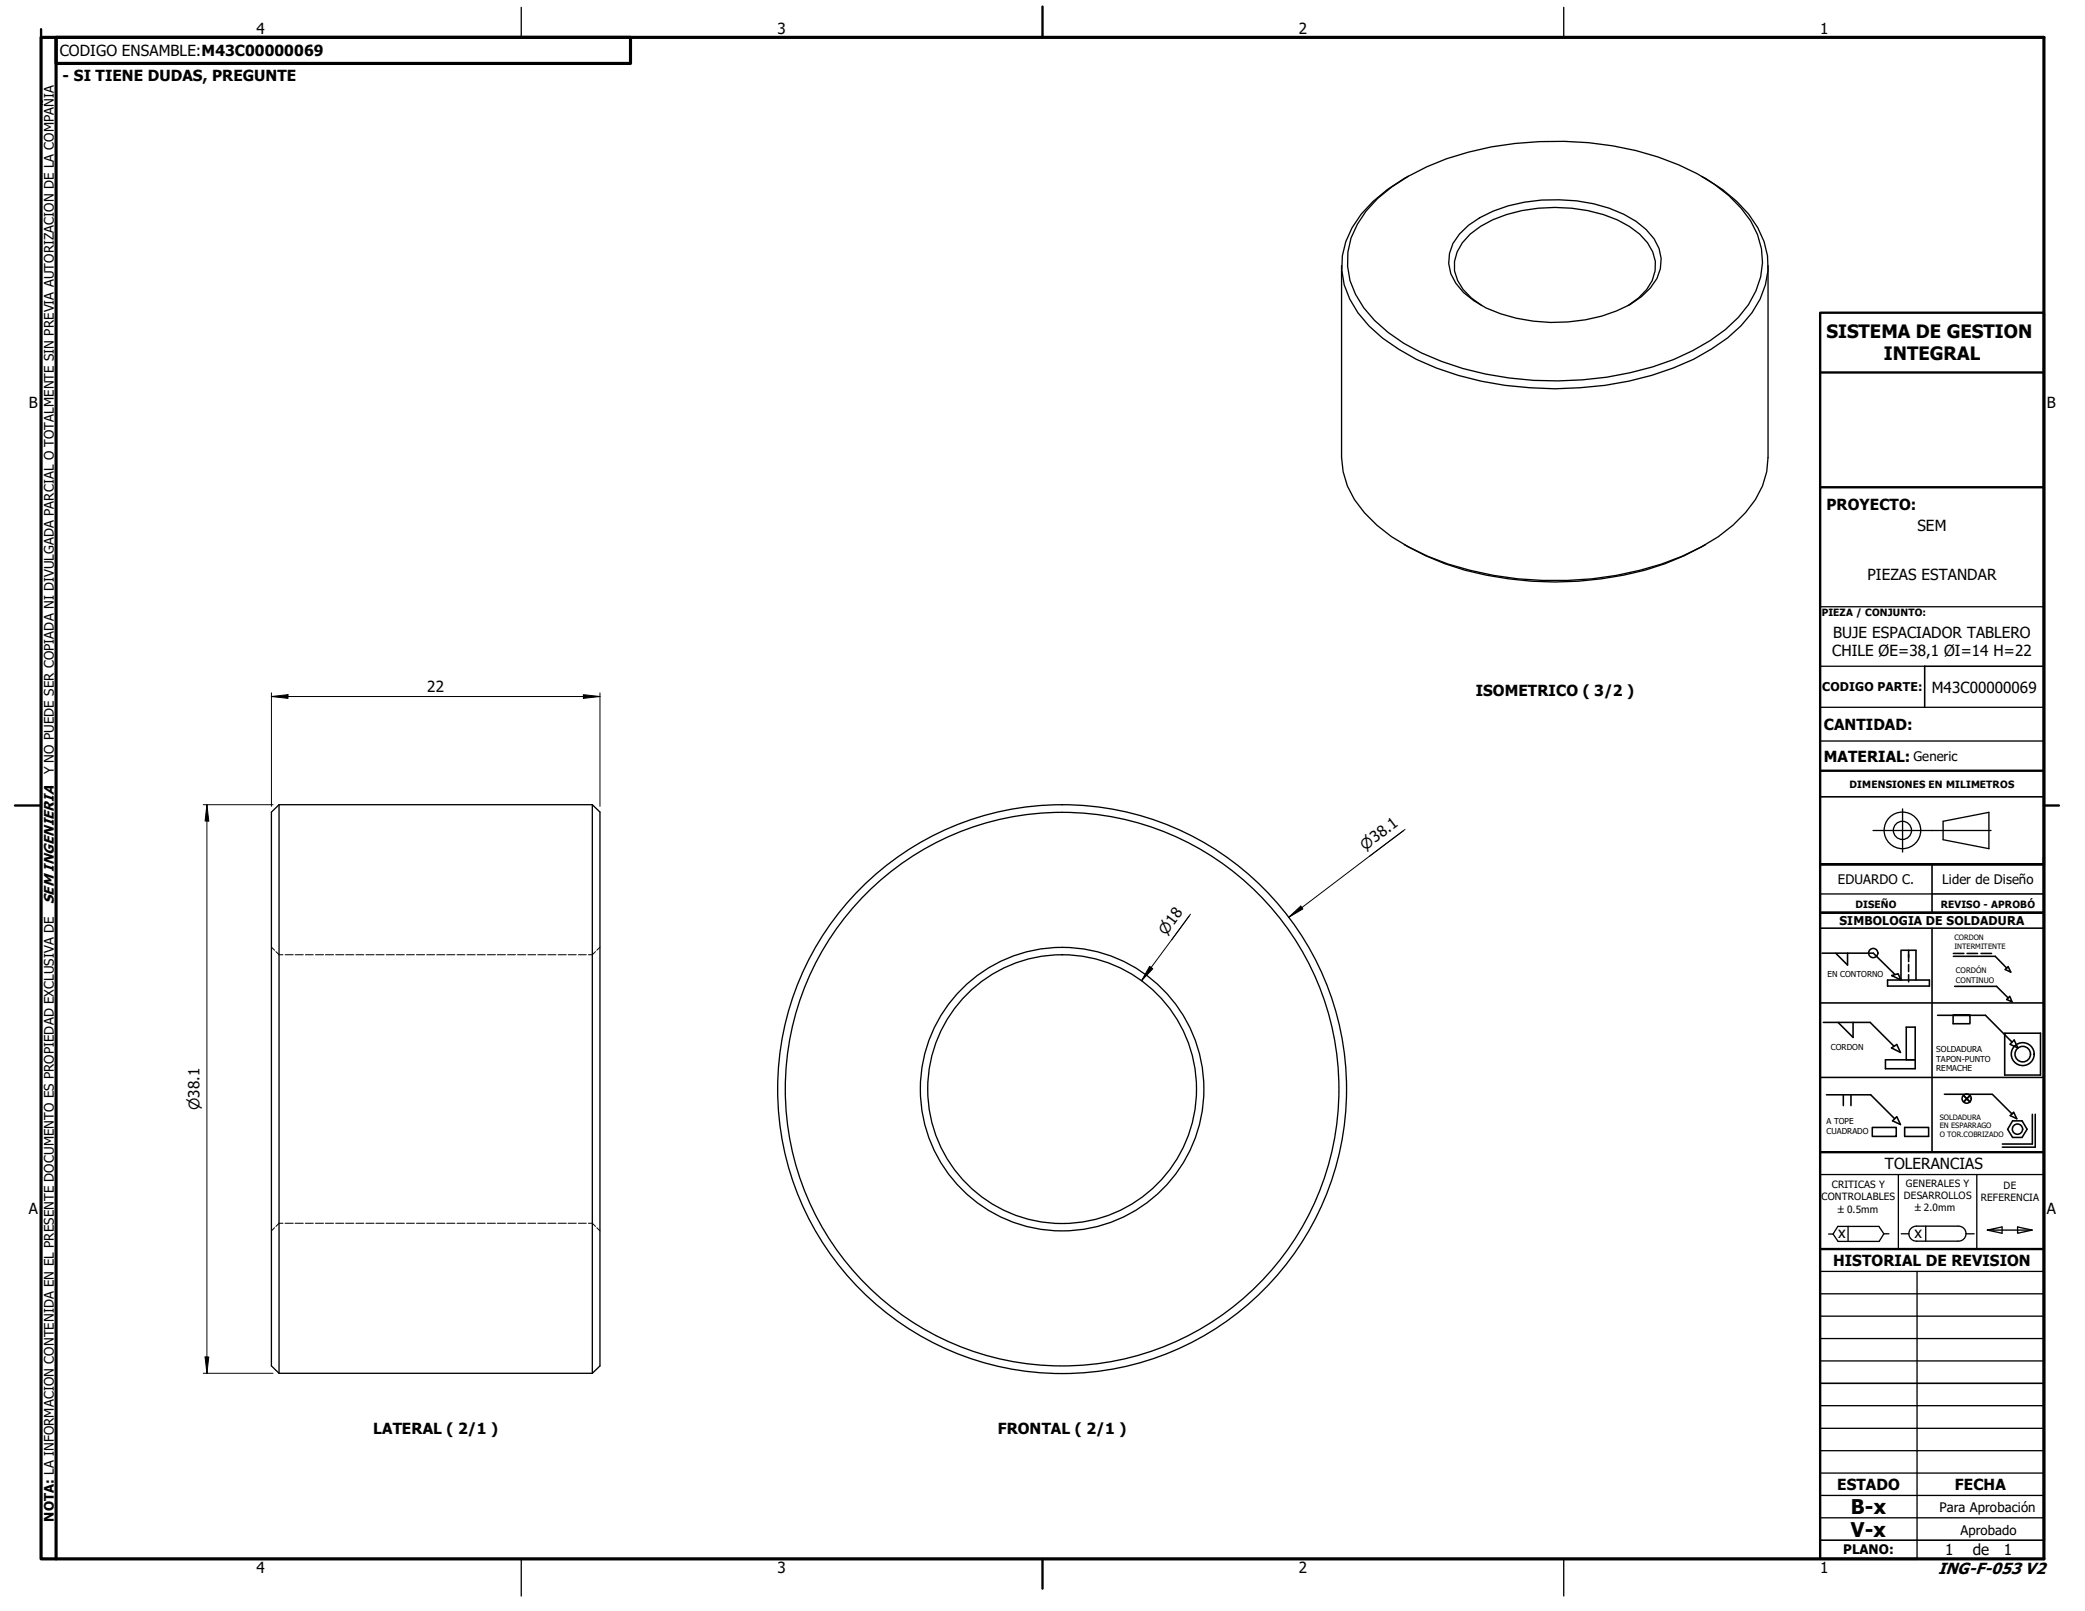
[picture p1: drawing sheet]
<svg xmlns="http://www.w3.org/2000/svg" width="279mm" height="216mm" viewBox="0 0 279 216" stroke-linecap="round" stroke-linejoin="round" font-family="sans-serif">
<!-- layer: Hidden (ISO) -->
<g fill="none" stroke="#000" stroke-width=".13">
<path d="M36.4 126.9l.4 .5M37 127.5l.4 .5h.5M38.2 128h1.1M39.5 128h1.1M40.9 128h1.1M42.3 128h1.1M43.6 128h1.1M45 128h1.1M46.3 128h1.1M47.7 128h1.1M49 128h1.1M50.4 128h1.1"/>
<path d="M51.8 128h1M53.1 128h1.1M54.5 128h1M55.8 128h1.1M57.2 128h1M58.5 128h1.1M59.9 128h1.1M61.2 128h1.1M62.6 128h1.1M64 128h1M65.3 128h1.1M66.6 128h1.1"/>
<path d="M68 128h1.1M69.4 128h1M70.7 128h1.1M72.1 128h1.1M73.4 128h1.1M74.8 128h1.1M76.1 128h1.1M77.5 128h1.1M79.8 127.5l-.4 .5h-.6M80.4 126.9l-.4 .5M36.8 164.5l-.4 .5M37.9 163.9h-.5l-.4 .5"/>
<path d="M38.2 163.9h1.1M39.5 163.9h1.1M40.9 163.9h1.1M42.3 163.9h1.1M43.6 163.9h1.1M45 163.9h1.1M46.3 163.9h1.1M47.7 163.9h1.1M49 163.9h1.1M50.4 163.9h1.1M51.8 163.9h1M53.1 163.9h1.1"/>
<path d="M54.5 163.9h1M55.8 163.9h1.1M57.2 163.9h1M58.5 163.9h1.1M59.9 163.9h1.1M61.2 163.9h1.1M62.6 163.9h1.1M64 163.9h1M65.3 163.9h1.1M66.6 163.9h1.1M68 163.9h1.1M69.4 163.9h1"/>
<path d="M70.7 163.9h1.1M72.1 163.9h1.1M73.4 163.9h1.1M74.8 163.9h1.1M76.1 163.9h1.1M77.5 163.9h1.1M78.8 163.9h.6l.4 .5M80 164.5l.4 .5"/>
</g>
<!-- layer: Visible (ISO) -->
<g fill="none" stroke="#000" stroke-width=".18">
<path d="M179.8 35.6v25.7a11.2 11.2 0 0 0 3 7.4 22.7 22.7 0 0 0 8.5 5.8 46 46 0 0 0 34.1 0 21.7 21.7 0 0 0 9.8-7.5l1-1.9 .5-1.9 .2-1.9v-25.7M184.6 26.6a28.2 28.2 0 0 1 12.2-6.2 46.4 46.4 0 0 1 25.3 .6 27.1 27.1 0 0 1 9.6 5.2 12.4 12.4 0 0 1 4.3 7.1 10.6 10.6 0 0 1-3.1 9.2 25.8 25.8 0 0 1-11.5 6.7 46 46 0 0 1-28.2-.8 23 23 0 0 1-10.5-7.2 10.1 10.1 0 0 1 .4-12.9zM188.7 23.6a21.3 21.3 0 0 0-6.3 5.1 10.4 10.4 0 0 0-.4 13.2 21 21 0 0 0 7.8 6.3 45.2 45.2 0 0 0 25.3 3.4 39.9 39.9 0 0 0 11.8-3.4 21 21 0 0 0 7.9-6.3 10.3 10.3 0 0 0-.5-13.2 21.3 21.3 0 0 0-6.3-5.1M195.6 31.4a13.5 13.5 0 0 1 6.5-3.8 23.4 23.4 0 0 1 15.5 1.1 9 9 0 0 1 4.7 4.6 5.2 5.2 0 0 1-1.1 5.3 12.8 12.8 0 0 1-6.6 3.8 23 23 0 0 1-15.5-1.1 9 9 0 0 1-4.7-4.6 5.3 5.3 0 0 1 1.2-5.3zM198.6 41a7.2 7.2 0 0 1-3.7-4.7 5.6 5.6 0 0 1 2.1-4.9 17.5 17.5 0 0 1 11.4-3.6 17.5 17.5 0 0 1 11.3 3.6 5.3 5.3 0 0 1 1.7 6.2l-.7 1.2-1.1 1.1-1.4 1.1M188.2 73a35.9 35.9 0 0 0 14 4.6 45.5 45.5 0 0 0 21-2.1l2.5-1 2.9-1.5M243.9 89.3h14M243.9 81.3h30M243.9 94.8h30M243.9 99.3h30M37.4 107.8h42l1 1v74.3l-1 .9M37.4 107.8l-1 1v74.3l1 .9"/>
<path d="M37.4 107.8v76.2M79.4 107.8v76.2M243.9 119.8h15M243.9 179.4h30M243.9 176.4h30M243.9 173.4h30M243.9 170.4h30M247.6 164.4v2M252.4 165.3l-.6 1.1h-5.5l-.7-1h-.6M253.1 165.3h-.7l-.6-.9h-5.5l-.7 1M254.8 165.3h1M256.9 166.3h5.5"/>
<path d="M256.9 164.3h5.5M256.9 164.3a1.01 1.01 0 0 0-1.1 1 1.01 1.01 0 0 0 1.1 1M256.9 170.4v38.5M258.1 164.3v2M262.4 164.3a1.01 1.01 0 0 1 1.1 1 1.01 1.01 0 0 1-1.1 1M263.5 165.3h1M266.3 164.9l2 .4v-.9l-2 .5h6M270.4 164.4l1.9 .5-1.9 .4zM37.4 184h42M243.9 182.4h30"/>
<circle cx="142.3" cy="146" r="18"/>
<circle cx="142.3" cy="146" r="38.1"/>
<circle cx="142.3" cy="146" r="37.1"/>
<circle cx="142.3" cy="146" r="19"/>
</g>
<!-- layer: Border (ANSI) -->
<path d="M5.5 5h268.4v203.9h-268.4zM7.5 5h77v3.5h-77zM7.5 5v203.9" fill="none" stroke="#000" stroke-width=".42"/>
<!-- layer: Border (ISO) -->
<path d="M5.5 3.9v1.1M139.7 .9v4.1M2 107.9h3.5M273.9 107.9h2M139.7 208.9v4" fill="none" stroke="#000" stroke-width=".32"/>
<!-- layer: Border (ANSI) -->
<path d="M69.8 1v4M209.5 1v4M69.8 208.9v5M209.5 208.9v5" fill="none" stroke="#000" stroke-width=".18"/>
<!-- layer: Title (ISO) -->
<path d="M243.9 49.9h30M243.9 65.3v-23.4h30v164.5M243.9 65.3v57M243.9 65.3h30M243.9 103.3h30M273.9 115.8h-30h30M243.9 122.3v32.1h30M243.9 122.3h30M243.9 154.4v54.5h13M243.9 167.4h30" fill="none" stroke="#000" stroke-width=".32"/>
<!-- layer: Title (ANSI) -->
<g fill="none" stroke="#000" stroke-width=".21">
<path d="M273.9 89.3h-16v5.5M243.9 106.8h30M258.9 119.8h15M258.9 115.8v6.5M243.9 122.3h30h-29.7M243.9 124.4h30M243.9 134.4h30M244.2 127.7h6.8l2.9 2.9M244.3 137h6.3l3.2 3.2M246 127.7l1.6 1.6v-1.6M246.3 137l2 2v-2M252.9 131.3h5.7v.9h-5.7z"/>
<path d="M253.5 130.7l.9-.2 .3 .8zM254.7 131.3v-3.9h2.1v3.9M255.8 127.4v1.5M255.8 129.3v.9M255.8 130.6v1M258.9 124.4v30M259.6 136.1h6.5l3.5 3.6M261.7 136.1v1.1h2.3v-1.1h-2.3h2.3M261.8 127.8h1.4M261.8 128.2h5.6l1.5 1.6M261.9 132.2h5.6l1.6 1.5M263.6 127.8h1.4"/>
<path d="M265.5 127.8h1.4M268.6 138.5h4.8v5.6h-4.8zM269.1 129.5l.4 .8-.8-.4zM269.3 133.5l.3 .8-.7-.4zM269.9 139.4l.5 1-1.1-.5zM243.9 144.4h30M244.8 146.7h5.9l3.2 3.2M247 146.7v1.5M248 146.7v1.5M250.9 151.1h3.2v1.2h-3.2zM253.5 140.4l.7-.4 .5 1zM254.2 149.6l.5 1.1-1.1-.5z"/>
<path d="M255.2 151.1h3.2v1.2h-3.2zM255.4 142v-4.3h1.2v5.5h-3.9v-1.2h3.9M260.6 146.6h6.4l2.6 2.7M263.1 146.8l.9 .9M264 146.8l-.9 .9 .9-.9M269.4 149.5l.4-.5 .5 .9zM269.7 150.2h1.3l.6 1.1-.6 1.1h-1.3l-.7-1.1zM272.3 149.3v4h-4M272.7 149.3v4.4h-4.4M243.9 185.4h30M243.9 206.4h30"/>
<circle cx="251" cy="127.7" r=".62"/>
<circle cx="263.5" cy="147.2" r=".62"/>
<circle cx="270.4" cy="151.3" r=".69"/>
<circle cx="271.1" cy="141.3" r="1.53"/>
<circle cx="271.1" cy="141.3" r="1.04"/>
</g>
<g fill="none" stroke="#000" stroke-width=".18">
<path d="M260.4 110.1l6.1-1.2v4.8l-6.1-1.2zM243.9 157.4h30M254.4 157.4v10M264.9 157.4v10M243.9 191.4h30M243.9 194.4h30M243.9 188.4h30M243.9 197.4h30M243.9 203.4h30M243.9 200.4h30"/>
<circle cx="254.9" cy="111.3" r="2.45"/>
<circle cx="254.9" cy="111.3" r="1.22"/>
</g>
<!-- layer: Centerline (ANSI) -->
<path d="M251 111.3h15.8M255 108.4v5.8" fill="none" stroke="#000" stroke-width=".18"/>
<!-- layer: Dimension (ISO) -->
<g fill="none" stroke="#000" stroke-width=".13">
<path d="M36.4 93.3l2.2-.2v.5zM36.4 93.3h44M36.4 92.9v15.2M78.2 93.1l2.2 .2-2.2 .3zM80.4 92.9v15.2M27.2 107.8h9.4M27.7 107.8l.3 2.2h-.5zM27.7 107.8v76.2M188.1 111.3l-4.6 3.5M188.3 111.2l-15.6 11.7M154.1 129.5l.4 .3-1.5 1.6zM159.3 122.8l-2.3 3.1"/>
<path d="M159.5 122.5l-6.5 8.9M172.7 122.9l1.6-1.5 .3 .4zM27.2 184h9.4M27.5 181.9h.5l-.3 2.1z"/>
</g>
<g fill="#000">
<path d="M36.4 93.3l2.2-.2v.5z" fill-rule="evenodd"/>
<path d="M78.2 93.1l2.2 .2-2.2 .3z" fill-rule="evenodd"/>
<path d="M27.7 107.8l.3 2.2h-.5z" fill-rule="evenodd"/>
<path d="M154.1 129.5l.4 .3-1.5 1.6z" fill-rule="evenodd"/>
<path d="M172.7 122.9l1.6-1.5 .3 .4z" fill-rule="evenodd"/>
<path d="M27.5 181.9h.5l-.3 2.1z" fill-rule="evenodd"/>
</g>
<g font-size="2.7">
<text x="248" y="202.9">B-x</text>
<text x="248" y="205.9">V-x</text>
</g>
<g font-size="2.5">
<text x="244.8" y="45.3">SISTEMA DE GESTION</text>
<text x="252.4" y="48.3">INTEGRAL</text>
</g>
<text font-size="2.2" x="259.7" y="210.9">ING-F-053 V2</text>
<g font-size="2">
<text x="34.4" y="4.6">4</text>
<text x="104.2" y="4.6">3</text>
<text x="174.1" y="4.6">2</text>
<text x="243.9" y="4.6">1</text>
<text x="8" y="7.5">CODIGO ENSAMBLE:M43C00000069</text>
<text x="8.4" y="10.9">- SI TIENE DUDAS, PREGUNTE</text>
<text x="3.9" y="54.7">B</text>
<text x="274.3" y="54.7">B</text>
<text x="244.8" y="68.3">PROYECTO:</text>
<text x="257" y="71.2">SEM</text>
<text x="250.3" y="77.8">PIEZAS ESTANDAR</text>
<text x="245.5" y="87.9">CHILE ØE=38,1 ØI=14 H=22</text>
<text x="245.6" y="85.5">BUJE ESPACIADOR TABLERO</text>
<text x="57.3" y="92.7">22</text>
<text x="197.8" y="93.3">ISOMETRICO ( 3/2 )</text>
<text x="258.9" y="92.8">M43C00000069</text>
<text x="244.4" y="97.8">CANTIDAD:</text>
<text x="244.4" y="102.1">MATERIAL:</text>
<text x="252.6" y="156.7">TOLERANCIAS</text>
<text x="3.8" y="162.7">A</text>
<text x="246.3" y="165.9">x</text>
<text x="256.5" y="165.9">x</text>
<text x="274.3" y="162.7">A</text>
<text x="245.6" y="169.7">HISTORIAL DE REVISION</text>
<text x="50" y="192.1">LATERAL ( 2/1 )</text>
<text x="133.7" y="192.1">FRONTAL ( 2/1 )</text>
<text x="246.2" y="199.6">ESTADO</text>
<text x="262" y="199.6">FECHA</text>
<text x="260.7" y="208.5">1</text>
<text x="264.4" y="208.5">de</text>
<text x="268.5" y="208.5">1</text>
<text x="34.4" y="210.8">4</text>
<text x="104.2" y="210.8">3</text>
<text x="174.1" y="210.8">2</text>
<text x="243.9" y="210.8">1</text>
</g>
<g font-size="1.9">
<text x="183" y="114" transform="rotate(-37 183 114)">⌀38.1</text>
<text x="7.2" y="121.1" transform="rotate(-90 7.2 121.1)">SEM INGENIERIA</text>
<text x="156.3" y="125.4" transform="rotate(-54 156.3 125.4)">⌀18</text>
<text x="26.7" y="148.8" transform="rotate(-90 26.7 148.8)">⌀38.1</text>
</g>
<g font-size="1.8">
<text x="256.4" y="102">Generic</text>
<text x="7.2" y="103.8" transform="rotate(-90 7.2 103.8)">Y NO PUEDE SER COPIADA NI DIVULGADA PARCIAL O TOTALMENTE SIN PREVIA AUTORIZACION DE LA COMPAÑIA</text>
<text x="246.3" y="118.5">EDUARDO C.</text>
<text x="260.3" y="118.5">Lider de Diseño</text>
<text x="7.2" y="203.9" transform="rotate(-90 7.2 203.9)">NOTA: LA INFORMACION CONTENIDA EN EL PRESENTE DOCUMENTO ES PROPIEDAD EXCLUSIVA DE</text>
<text x="259.9" y="202.7">Para Aprobación</text>
<text x="247" y="208.3">PLANO:</text>
<text x="262.7" y="205.8">Aprobado</text>
</g>
<g font-size="1.6">
<text x="244.2" y="92.6">CODIGO PARTE:</text>
<text x="246.5" y="123.9">SIMBOLOGIA DE SOLDADURA</text>
</g>
<g font-size="1.3">
<text x="244.1" y="82.6">PIEZA / CONJUNTO:</text>
<text x="247.8" y="105.6">DIMENSIONES EN MILIMETROS</text>
<text x="248.6" y="121.7">DISEÑO</text>
<text x="260.1" y="121.7">REVISO - APROBÓ</text>
<text x="244.1" y="160.9">CONTROLABLES</text>
<text x="245.5" y="159.2">CRITICAS Y</text>
<text x="255.1" y="160.7">DESARROLLOS</text>
<text x="255.4" y="159.1">GENERALES Y</text>
<text x="265.4" y="160.9">REFERENCIA</text>
<text x="268.5" y="159.3">DE</text>
<text x="246.3" y="162.5">±0.5mm</text>
<text x="256.6" y="162.3">±2.0mm</text>
</g>
<g font-size="1.1">
<text x="244.9" y="130.9">EN CONTORNO</text>
<text x="245.4" y="140.7">CORDON</text>
<text x="259.5" y="141">SOLDADURA</text>
<text x="259.5" y="142.3">TAPON-PUNTO</text>
<text x="259.5" y="143.6">REMACHE</text>
<text x="244.8" y="150.6">A TOPE</text>
<text x="244.8" y="151.9">CUADRADO</text>
</g>
<g font-size="1">
<text x="261.9" y="126">CORDON</text>
<text x="261.9" y="127.2">INTERMITENTE</text>
<text x="262.1" y="130.4">CORDÓN</text>
<text x="262.1" y="131.7">CONTINUO</text>
<text x="259.9" y="150">SOLDADURA</text>
<text x="259.9" y="151.2">EN ESPARRAGO</text>
<text x="259.9" y="152.4">O TOR.COBRIZADO</text>
</g>
</svg>
